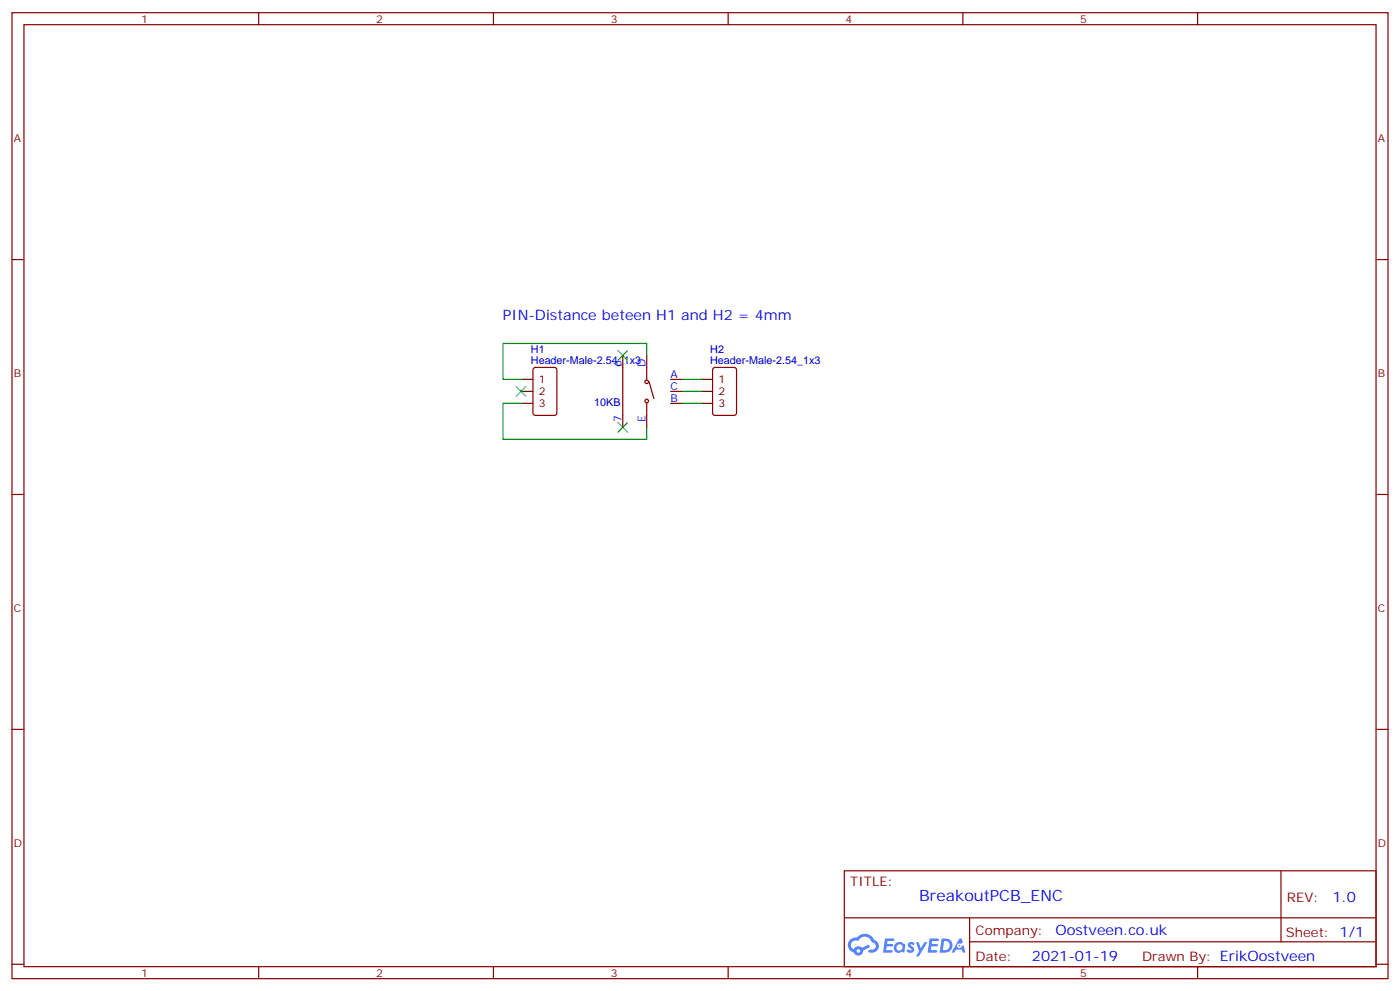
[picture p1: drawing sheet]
<svg xmlns="http://www.w3.org/2000/svg" width="412mm" height="292mm" viewBox="0 0 412 292" stroke-linecap="round" stroke-linejoin="round" font-family="sans-serif">
<g fill="none" stroke="#870000" stroke-width=".35">
<path d="M3.5 3.7h405.4v284.4h-405.4zM7.1 7.3h398.2v277.3h-398.2zM76.2 3.7v3.6M145.3 3.7v3.6M214.5 3.7v3.6M283.6 3.7v3.6M352.8 3.7v3.6M3.5 76.4h3.6M405.3 76.4h3.6M3.5 145.6h3.6M405.3 145.6h3.6M3.5 214.7h3.6"/>
<path d="M405.3 214.7h3.6M248.7 256.3h156.6v28.3h-156.6zM377.3 256.4v20.8M248.7 270.2h156.5M285.6 277.2h119.6M285.6 270.2v14.1M3.5 283.8h3.6M76.2 284.6v3.5M145.3 284.6v3.5M214.5 284.6v3.5M283.6 284.6v3.5M352.8 284.6v3.5"/>
<path d="M405.3 283.8h3.6"/>
</g>
<g fill="#5487ff">
<path d="M267.7 277.5a1.22 1.22 0 0 1 1.7 .3l-.4 .5a.47 .47 0 0 0-.3-.4 .47 .47 0 0 0-.5 .2l.1 .3a1.14 1.14 0 0 1 .8 1.7 1.14 1.14 0 0 1-1.9 0l-.2-.2 .5-.5 .7 .4a.29 .29 0 0 0 .3-.3 .29 .29 0 0 0-.2-.3 1.04 1.04 0 0 1-.6-1.7z"/>
<path d="M260.7 276.3h2.4l.3 .1-.2 .5-1.8 .1-.1 .9h1.5l.3 .3-.3 .4h-1.6l-.2 1.1h1.7l.2 .3-.2 .4h-2.6z"/>
<path d="M273.8 276.3h2.4l.3 .1-.1 .5-1.8 .1-.2 .9h1.6l.3 .3-.4 .4h-1.6l-.1 1.1h1.7l.2 .3-.2 .4h-2.6z"/>
<path d="M282.6 276.3h.7l.3 1.2-.6 .3a.69 .69 0 0 0-1 .3 .69 .69 0 0 0 .4 1 .69 .69 0 0 0 .9-.6l.5-.3 .6 2.2h-.8l-.2-.9h-1.8l-.5 .9h-.8z"/>
<path d="M269.8 277.3h.8l.6 1.9 1.1-1.9h.9l-2.6 4.2h-.8l.9-1.5z"/>
<path d="M277.4 276.3l-.6 4.1h1.3a2.11 2.11 0 0 0 2.5-2.1 2.11 2.11 0 0 0-2.5-2zM278.1 277a1.39 1.39 0 0 1 1.7 1.4 1.39 1.39 0 0 1-1.8 1.3h-.3z"/>
<path d="M263.7 277.9a1.54 1.54 0 0 0-.1 2.1 1.54 1.54 0 0 0 2.2 .2l.6 .2 .3-2.3-.2-.2-.4-.1a1.49 1.49 0 0 0-2.4 .1zM264 278.9a.94 .94 0 0 1 1.8 0 .94 .94 0 0 1-1.8 0z"/>
<path d="M250.4 276.6a2.18 2.18 0 0 0 1.1 3.8 1.44 1.44 0 0 0 1.6 .9 1.44 1.44 0 0 0 1.2-1.5l2-1-.5-.7-1.9 .9a1.47 1.47 0 0 0-2.4 .5 1.39 1.39 0 0 1-.7-2 1.39 1.39 0 0 1 2-.5 2.12 2.12 0 0 1 2.2-1.3 2.12 2.12 0 0 1 1.9 1.7 1.14 1.14 0 0 1 1.1 1.4 1.14 1.14 0 0 1-1.7 .8 .43 .43 0 0 0-.5 .3 .43 .43 0 0 0 .4 .5 1.98 1.98 0 0 0 2.5-1.2 1.98 1.98 0 0 0-1.2-2.5 3.1 3.1 0 0 0-5.3-.7l-.9 .1zM252.3 279.9a.55 .55 0 0 1 1.1 0 .55 .55 0 0 1-1.1 0z"/>
<circle cx="282.6" cy="278.4" r=".26"/>
</g>
<g fill="none" stroke="#870000" stroke-width=".35">
<path d="M157.2 108.4l.5-.2h5.6l.7 .4v13l-.4 .6-5.9 .1-.7-.5v-12.9zM183.4 104.6v21.2M190.5 104.6v7.1M190.5 118.7v7.1M191.2 112.4l1.4 4.9M197.6 111.7h3.5M197.6 115.2h3.5M197.6 118.7h3.5M210.1 108.4l.5-.2h5.7l.6 .4 .1 13-.5 .6-5.9 .1-.6-.5-.1-12.9z"/>
<circle cx="190.5" cy="112.4" r=".53"/>
<circle cx="190.5" cy="118" r=".53"/>
</g>
<path d="M153.5 118.7h3.5M153.5 111.7h3.5M153.5 115.2h3.5M206.4 118.7h3.5M206.4 111.7h3.5M206.4 115.2h3.5" fill="none" stroke="#000" stroke-width=".35"/>
<path d="M152 113.8l2.9 2.8M154.9 113.8l-2.9 2.8M182 103.2l2.9 2.8M184.9 103.2l-2.9 2.8M182 124.4l2.9 2.8M184.9 124.4l-2.9 2.8" fill="none" stroke="#3c3" stroke-width=".35"/>
<path d="M153.5 118.7h-5.3v10.6h42.3v-3.5M190.5 104.6v-3.5h-42.3v10.6h5.3M201.1 111.7h5.3M201.1 115.2h5.3M201.1 118.7h5.3" fill="none" stroke="#008700" stroke-width=".35"/>
<text font-size="4.6" fill="#00f" x="270.8" y="265.4">BreakoutPCB_ENC</text>
<g font-size="4.2" fill="#00f">
<text x="148.2" y="94.1">PIN-Distance beteen H1 and H2 = 4mm</text>
<text x="392.5" y="265.6">1.0</text>
<text x="310.9" y="275.2">Oostveen.co.uk</text>
<text x="304" y="283">2021-01-19</text>
</g>
<g font-size="3.9" fill="#800">
<text x="250.5" y="260.9">TITLE:</text>
<text x="379.1" y="265.6">REV:</text>
<text x="287.4" y="275.1">Company:</text>
<text x="378.7" y="275.7">Sheet: 1/1</text>
<text x="287.4" y="282.8">Date:</text>
<text x="336.4" y="282.9">Drawn By: ErikOostveen</text>
</g>
<g font-size="3.2" fill="#800">
<text x="41.6" y="6.7">1</text>
<text x="110.8" y="6.7">2</text>
<text x="179.9" y="6.7">3</text>
<text x="249.1" y="6.7">4</text>
<text x="318.2" y="6.7">5</text>
<text x="4.1" y="41.8">A</text>
<text x="405.9" y="41.8">A</text>
<text x="4.1" y="111">B</text>
<text x="405.9" y="111">B</text>
<text x="4.1" y="180.1">C</text>
<text x="405.9" y="180.1">C</text>
<text x="4.1" y="249.3">D</text>
<text x="405.9" y="249.3">D</text>
<text x="41.6" y="287.5">1</text>
<text x="110.8" y="287.5">2</text>
<text x="179.9" y="287.5">3</text>
<text x="249.1" y="287.5">4</text>
<text x="318.2" y="287.5">5</text>
</g>
<g font-size="3.2" fill="#000080">
<text x="156.4" y="107.1">Header-Male-2.54_1x3</text>
<text x="156.4" y="103.9">H1</text>
<text x="209.2" y="107.1">Header-Male-2.54_1x3</text>
<text x="209.2" y="103.9">H2</text>
<text x="175" y="119.5">10KB</text>
</g>
<g font-size="3.2">
<text x="158.7" y="112.7">1</text>
<text x="211.7" y="112.7">1</text>
<text x="158.7" y="119.8">3</text>
<text x="158.7" y="116.3">2</text>
<text x="211.7" y="119.8">3</text>
<text x="211.7" y="116.3">2</text>
</g>
<g font-size="3.2" fill="#00f">
<text x="183.1" y="108.2" transform="rotate(-90 183.1 108.2)">6</text>
<text x="190.1" y="108.2" transform="rotate(-90 190.1 108.2)">D</text>
<text x="197.6" y="111.3">A</text>
<text x="197.6" y="114.9">C</text>
<text x="197.6" y="118.4">B</text>
<text x="183.1" y="124.3" transform="rotate(-90 183.1 124.3)">7</text>
<text x="190.1" y="124.3" transform="rotate(-90 190.1 124.3)">E</text>
</g>
</svg>
